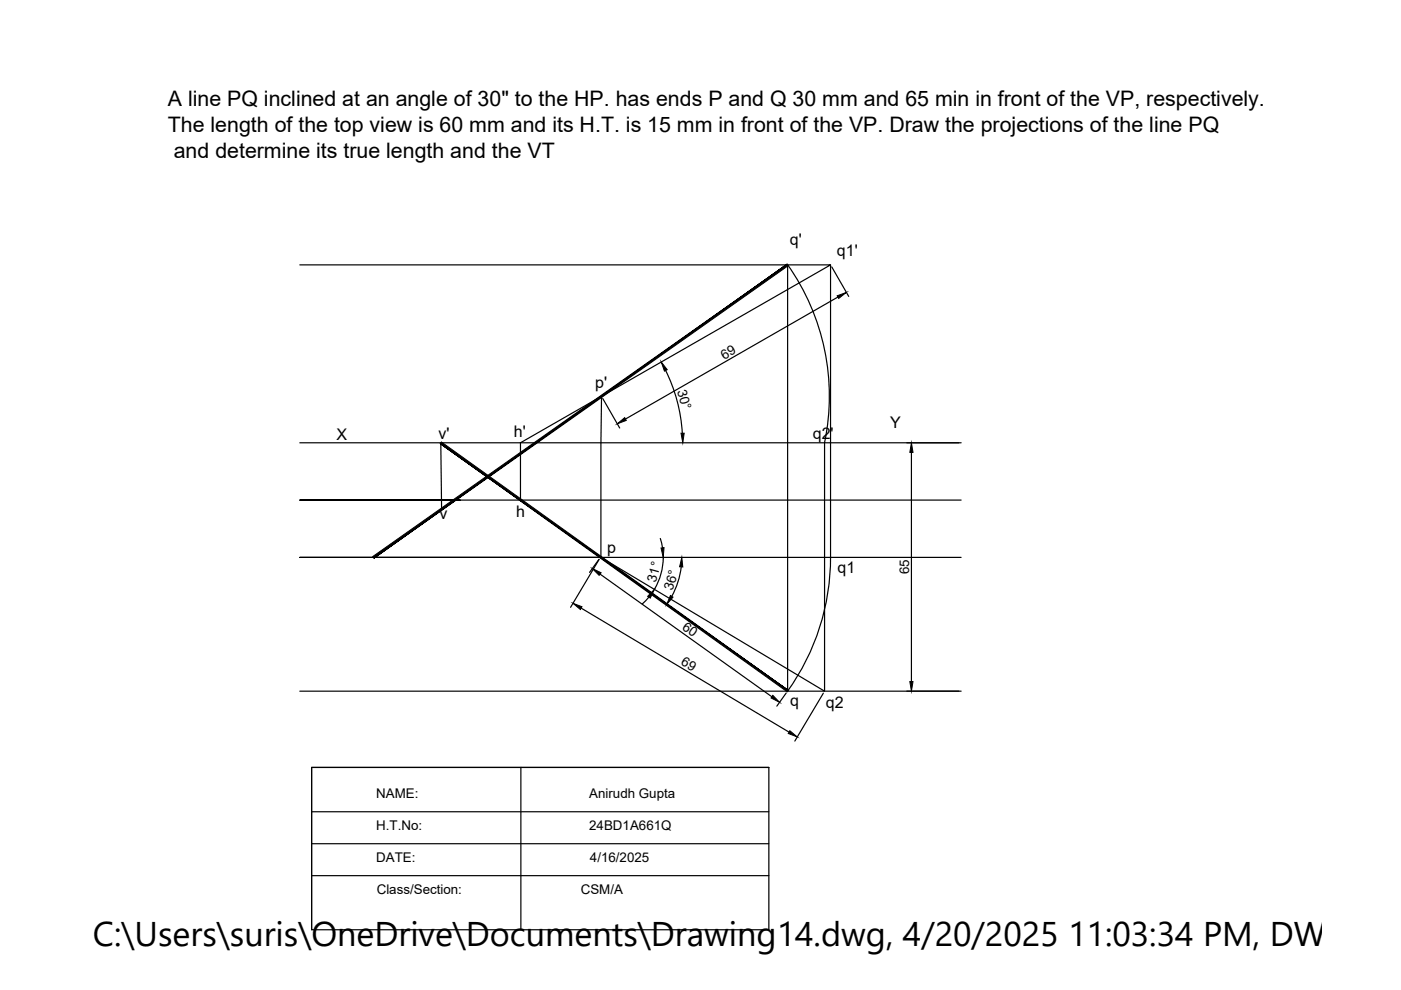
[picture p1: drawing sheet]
<svg xmlns="http://www.w3.org/2000/svg" width="297mm" height="210mm" viewBox="0 0 297 210" stroke-linecap="round" stroke-linejoin="round" font-family="sans-serif">
<!-- layer: 0 -->
<g fill="none" stroke="#000" stroke-width=".25">
<path d="M63.6 56.2h112.5l-65.8 37.7v12.1M167 56.2v90.3M167 56.1a48.3 48.3 0 0 1 7.8 37.7M176.1 56.2v62M176.3 56.6l3.6 6.3M141.1 78.5a34.4 34.4 0 0 1 3.6 13.3M177.7 63l-45.1 25.8M63.6 93.9h140.2M93.5 93.9l.1 14M127.5 84l-.1 34.2h-63.8h140.2M127.8 84.5l3.6 6.2M174.8 93.9v52.6l-47.4-28.3"/>
<path d="M193.2 95.9v48.6M97.6 106h-34h140.2M127 118.6l-2 2.8M127 118.6l-6 10.2M140 114.2l.5 1.9M140.6 118.2a13.2 13.2 0 0 1-1.9 6.7M176.1 118.1a48.6 48.6 0 0 1-9.1 28.4M123.2 128.9l44.1 26.3M127.2 121.7l36.4 26M137.6 126.6l-1.4 1.5M143.2 129.5h-.1M144.4 120.2a17.2 17.2 0 0 1-2 6.2"/>
<path d="M63.6 146.5h140.2M166.7 146.9l-2 2.8M174.6 147l-6.1 10.1M66.1 172.1h96.9M66.1 178.9h96.9M110.4 162.7v34.4M163 162.7h-96.9h96.9v34.4h-96.9v-34.4v34.4M66.1 185.7h96.9"/>
</g>
<g fill="#000" stroke="#000" stroke-width=".21">
<path d="M140.2 76.7l1.3 1.7-.6 .3zM177.5 62.7l1.9-.7-1.6 1.3zM130.9 89.9l1.5-1.4 .4 .6zM144.4 91.8h.7l-.3 2.1zM193.2 93.9l.4 2h-.7zM140.2 116.2l.6-.1-.2 2.1zM121.5 127.9l1.9 .7-.4 .6zM125.6 120.6l1.9 .8-.5 .6zM138.8 125l-.9 1.8-.6-.4zM142.1 126.3l.6 .3-1.4 1.6zM144.6 118.2l.2 2h-.7zM163.9 147.4l1.4 1.5-1.8-.9z"/>
<path d="M167.5 154.9l1.5 1.3-1.9-.7zM192.9 144.5h.7l-.4 2z"/>
<path d="M93.6 93.7l-.3 .4 73.8 52.3zM93.3 94.1l73.8 52.3-.2 .3z"/>
<path d="M79 118l.3 .3 87.6-62.3zM79.3 118.3l87.6-62.3 .2 .3z"/>
</g>
<text font-size="7.3" x="19.7" y="200.6">C:\Users\suris\OneDrive\Documents\Drawing14.dwg, 4/20/2025 11:03:34 PM, DWG To</text>
<g font-size="4.5">
<text x="35.6" y="22.4">A line PQ inclined at an angle of 30&quot; to the HP. has ends P and Q 30 mm and 65 min in front of the VP, respectively.</text>
<text x="35.6" y="27.9">The length of the top view is 60 mm and its H.T. is 15 mm in front of the VP. Draw the projections of the line PQ</text>
<text x="36.8" y="33.4">and determine its true length and the VT</text>
</g>
<g font-size="3.4">
<text x="167.5" y="52">q'</text>
<text x="177.4" y="54.2">q1'</text>
<text x="126.2" y="82.2">p'</text>
<text x="71.4" y="93.4">X</text>
<text x="92.9" y="93.1">v'</text>
<text x="109" y="92.6">h'</text>
<text x="172.3" y="93.2">q2'</text>
<text x="188.7" y="90.7">Y</text>
<text x="93.2" y="110.1">v</text>
<text x="109.4" y="109.7">h</text>
<text x="128.7" y="117.2">p</text>
<text x="177.6" y="121.5">q1</text>
<text x="167.5" y="149.6">q</text>
<text x="175.1" y="150.1">q2</text>
</g>
<g font-size="2.8">
<text x="153.5" y="76.2" transform="rotate(-30 153.5 76.2)">69</text>
<text x="143.6" y="82.8" transform="rotate(75 143.6 82.8)">30°</text>
<text x="139.1" y="123.6" transform="rotate(-74 139.1 123.6)">31°</text>
<text x="142.6" y="125.3" transform="rotate(-72 142.6 125.3)">36°</text>
<text x="192.7" y="121.8" transform="rotate(-90 192.7 121.8)">65</text>
<text x="144.5" y="133.4" transform="rotate(35 144.5 133.4)">60</text>
<text x="144.2" y="140.8" transform="rotate(31 144.2 140.8)">69</text>
<text x="79.8" y="169.1">NAME:</text>
<text x="124.9" y="169.1">Anirudh Gupta</text>
<text x="79.8" y="175.9">H.T.No:</text>
<text x="124.9" y="175.9">24BD1A661Q</text>
<text x="79.8" y="182.7">DATE:</text>
<text x="125.1" y="182.7">4/16/2025</text>
<text x="79.9" y="189.5">Class/Section:</text>
<text x="123.1" y="189.5">CSM/A</text>
</g>
</svg>
